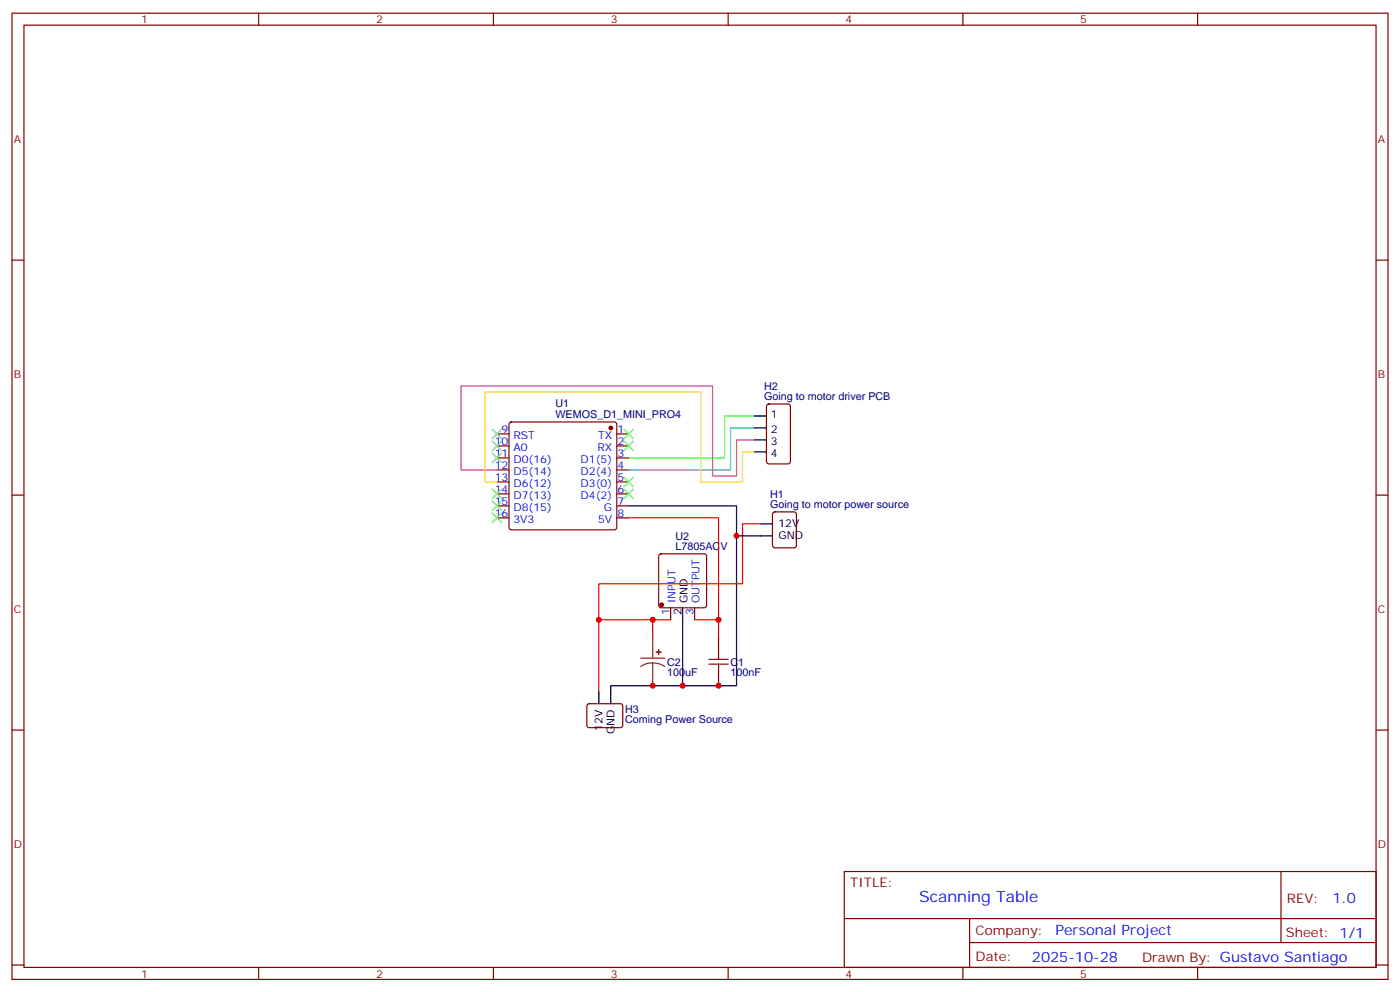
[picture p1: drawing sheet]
<svg xmlns="http://www.w3.org/2000/svg" width="412mm" height="292mm" viewBox="0 0 412 292" stroke-linecap="round" stroke-linejoin="round" font-family="sans-serif">
<g fill="none" stroke="#870000" stroke-width=".35">
<path d="M3.5 3.9h405.4v284.3h-405.4zM7.1 7.4h398.2v277.3h-398.2zM76.2 3.9v3.5M145.3 3.9v3.5M214.5 3.9v3.5M283.6 3.9v3.5M352.8 3.9v3.5M3.5 76.6h3.6M405.3 76.6h3.6M226 119.1l.5-.2h5.6l.7 .4v16.5l-.4 .7h-5.9l-.7-.4v-16.5zM146.4 127.7h3.5M146.4 131.2h3.5"/>
<path d="M146.4 134.8h3.5M146.4 138.3h3.5M150.2 124.4l.4-.2h30.4l.5 .2 .2 .5v30.3l-.3 .5-.4 .2h-30.4l-.5-.2-.2-.5v-30.3zM181.7 127.7h3.5M181.7 131.2h3.5M181.7 134.8h3.5M181.7 138.3h3.5M3.5 145.7h3.6M146.4 141.8h3.5M146.4 145.3h3.5M146.4 148.9h3.5M146.4 152.4h3.5"/>
<path d="M181.7 141.8h3.5M181.7 145.3h3.5M181.7 148.9h3.5M181.7 152.4h3.5M227.8 150.8l.4-.2h5.7l.6 .5 .1 9.4-.5 .7h-5.9l-.6-.4-.1-9.5zM405.3 145.7h3.6M194.3 163.2l.4-.2h12.7l.5 .2 .2 .5v14.5l-.2 .5-.5 .2h-12.7l-.5-.3-.2-.4v-14.5zM197.6 178.9v3.5M204.6 178.9v3.5M211.7 187.7v3.5M211.7 198.3v3.5M3.5 214.8h3.6"/>
<path d="M173.1 207.3l.5-.2h9.4l.4 .7v5.9l-.7 .4h-9.4l-.4-.7v-5.6zM405.3 214.8h3.6M248.7 256.5h156.6v28.2h-156.6zM377.3 256.5v20.9M248.7 270.3h156.5M285.6 277.4h119.6M285.6 270.3v14.1M3.5 284h3.6M76.2 284.7v3.5M145.3 284.7v3.5M214.5 284.7v3.5M283.6 284.7v3.5"/>
<path d="M352.8 284.7v3.5M405.3 284h3.6"/>
</g>
<g fill="#870000" stroke="#870000" stroke-width=".35">
<circle cx="179.9" cy="125.9" r=".53"/>
<circle cx="194.9" cy="178" r=".53"/>
</g>
<path d="M208.8 195.4h5.7M208.8 194h5.7M211.7 191.2v2.8M211.7 195.4v2.9" fill="none" stroke="#a10000" stroke-width=".35"/>
<path d="M222.2 122.4h-8.8v12.4h-28.2" fill="none" stroke="#0f0" stroke-width=".35"/>
<path d="M222.2 125.9h-7v12.4h-30" fill="none" stroke="#0cf" stroke-width=".35"/>
<path d="M222.2 129.5h-5.2v10.6h-7.1v-26.5h-74.1v24.7h10.6" fill="none" stroke="#c39" stroke-width=".35"/>
<path d="M222.2 133h-3.5v8.8h-12.3v-26.4h-63.5v26.4h3.5" fill="none" stroke="#fc0" stroke-width=".35"/>
<path d="M222.2 122.4h3.6M222.2 125.9h3.6M222.2 129.5h3.6M222.2 133h3.6M185.2 148.9h31.8v52.9h-15.9M217 157.7h10.5M224 154.2h3.5M201.1 178.9v22.9h-21.2v5.3M176.4 203.6v3.5" fill="none" stroke="#000" stroke-width=".35"/>
<path d="M188.7 193.7h7.1M192.3 195.1l-1.9 .2-1.7 .8M192.3 195.1l1.8 .2 1.7 .8M192.3 187.7v6M192.3 195.1v6.7" fill="none" stroke="#8c2424" stroke-width=".35"/>
<g fill="#8c2424" stroke="#8c2424" stroke-width=".35">
<path d="M193.3 191.9h1.4z"/>
<path d="M194 191.2v1.4z"/>
</g>
<path d="M185.2 152.4h26.5v30h-7.1M224 154.2h-5.3v17.6h-42.3v10.6M192.3 182.4v5.3M197.6 182.4h-21.2v21.2M211.7 182.4v5.3" fill="none" stroke="#f00" stroke-width=".35"/>
<g fill="none" stroke="#3c3" stroke-width=".35">
<path d="M145 126.3l2.8 2.8M145 129.8l2.8 2.8M145 133.3l2.8 2.9M147.8 126.3l-2.8 2.8M147.8 129.8l-2.8 2.8M147.8 133.3l-2.8 2.9M183.8 129.8l2.8 2.8M183.8 126.3l2.8 2.8M186.6 129.8l-2.8 2.8M186.6 126.3l-2.8 2.8M145 143.9l2.8 2.9M145 147.5l2.8 2.8"/>
<path d="M145 151l2.8 2.8M147.8 143.9l-2.8 2.9M147.8 147.5l-2.8 2.8M147.8 151l-2.8 2.8M183.8 143.9l2.8 2.9M183.8 140.4l2.8 2.8M186.6 143.9l-2.8 2.9M186.6 140.4l-2.8 2.8"/>
</g>
<g fill="#c00">
<circle cx="192.3" cy="201.8" r=".88"/>
<circle cx="201.1" cy="201.8" r=".88"/>
<circle cx="211.7" cy="182.4" r=".88"/>
<circle cx="176.4" cy="182.4" r=".88"/>
<circle cx="211.7" cy="201.8" r=".88"/>
<circle cx="217" cy="157.7" r=".88"/>
<circle cx="192.3" cy="182.4" r=".88"/>
</g>
<text font-size="4.6" fill="#00f" x="270.8" y="265.5">Scanning Table</text>
<g font-size="4.2" fill="#00f">
<text x="392.5" y="265.7">1.0</text>
<text x="310.9" y="275.3">Personal Project</text>
<text x="304" y="283.1">2025-10-28</text>
</g>
<g font-size="3.9" fill="#800">
<text x="250.5" y="261.1">TITLE:</text>
<text x="379.1" y="265.7">REV:</text>
<text x="287.4" y="275.3">Company:</text>
<text x="378.7" y="275.9">Sheet: 1/1</text>
<text x="287.4" y="282.9">Date:</text>
<text x="336.4" y="283">Drawn By: Gustavo Santiago</text>
</g>
<g font-size="3.2" fill="#800">
<text x="41.6" y="6.9">1</text>
<text x="110.8" y="6.9">2</text>
<text x="179.9" y="6.9">3</text>
<text x="249.1" y="6.9">4</text>
<text x="318.2" y="6.9">5</text>
<text x="4.1" y="42">A</text>
<text x="405.9" y="42">A</text>
<text x="4.1" y="111.1">B</text>
<text x="405.9" y="111.1">B</text>
<text x="4.1" y="180.3">C</text>
<text x="405.9" y="180.3">C</text>
<text x="4.1" y="249.4">D</text>
<text x="405.9" y="249.4">D</text>
<text x="41.6" y="287.7">1</text>
<text x="110.8" y="287.7">2</text>
<text x="179.9" y="287.7">3</text>
<text x="249.1" y="287.7">4</text>
<text x="318.2" y="287.7">5</text>
</g>
<g font-size="3.2" fill="#000080">
<text x="163.6" y="119.7">U1</text>
<text x="225.1" y="117.8">Going to motor driver PCB</text>
<text x="225.1" y="114.7">H2</text>
<text x="163.6" y="122.9">WEMOS_D1_MINI_PRO4</text>
<text x="226.8" y="149.6">Going to motor power source</text>
<text x="226.8" y="146.5">H1</text>
<text x="199" y="161.9">L7805ACV</text>
<text x="199" y="158.9">U2</text>
<text x="196.5" y="195.9">C2</text>
<text x="215.2" y="195.9">C1</text>
<text x="196.5" y="199">100uF</text>
<text x="215.2" y="199">100nF</text>
<text x="184.1" y="209.8">H3</text>
<text x="184.1" y="212.9">Coming Power Source</text>
</g>
<g font-size="3.2">
<text x="227.1" y="123.1">1</text>
<text x="227.1" y="127.4">2</text>
<text x="227.1" y="130.9">3</text>
<text x="227.1" y="134.4">4</text>
<text x="229.3" y="155.2">12V</text>
<text x="229.3" y="158.8">GND</text>
<text x="202.5" y="177.6" transform="rotate(-90 202.5 177.6)">GND</text>
<text x="200.7" y="181.1" transform="rotate(-90 200.7 181.1)">2</text>
<text x="177.4" y="215" transform="rotate(-90 177.4 215)">12V</text>
<text x="181" y="216.1" transform="rotate(-90 181 216.1)">GND</text>
</g>
<g font-size="3.2" fill="#00f">
<text x="145.7" y="130.9">10</text>
<text x="147.7" y="127.4">9</text>
<text x="151.2" y="129.1">RST</text>
<text x="176.2" y="129.1">TX</text>
<text x="181.9" y="127.4">1</text>
<text x="181.9" y="130.9">2</text>
<text x="145.7" y="134.4">11</text>
<text x="145.7" y="137.9">12</text>
<text x="151.2" y="132.6">A0</text>
<text x="151.2" y="136.2">D0(16)</text>
<text x="171" y="136.2">D1(5)</text>
<text x="176" y="132.6">RX</text>
<text x="181.9" y="134.4">3</text>
<text x="181.9" y="137.9">4</text>
<text x="145.7" y="141.5">13</text>
<text x="151.2" y="139.7">D5(14)</text>
<text x="151.2" y="143.2">D6(12)</text>
<text x="171" y="139.7">D2(4)</text>
<text x="171" y="143.2">D3(0)</text>
<text x="181.9" y="141.5">5</text>
<text x="145.7" y="145">14</text>
<text x="145.7" y="148.5">15</text>
<text x="151.2" y="146.8">D7(13)</text>
<text x="171" y="146.8">D4(2)</text>
<text x="181.9" y="145">6</text>
<text x="181.9" y="148.5">7</text>
<text x="145.7" y="152">16</text>
<text x="151.2" y="150.3">D8(15)</text>
<text x="151.2" y="153.8">3V3</text>
<text x="176.2" y="153.8">5V</text>
<text x="177.9" y="150.3">G</text>
<text x="181.9" y="152">8</text>
<text x="199" y="177.6" transform="rotate(-90 199 177.6)">INPUT</text>
<text x="206" y="177.6" transform="rotate(-90 206 177.6)">OUTPUT</text>
<text x="197.2" y="181.1" transform="rotate(-90 197.2 181.1)">1</text>
<text x="204.3" y="181.1" transform="rotate(-90 204.3 181.1)">3</text>
</g>
</svg>
